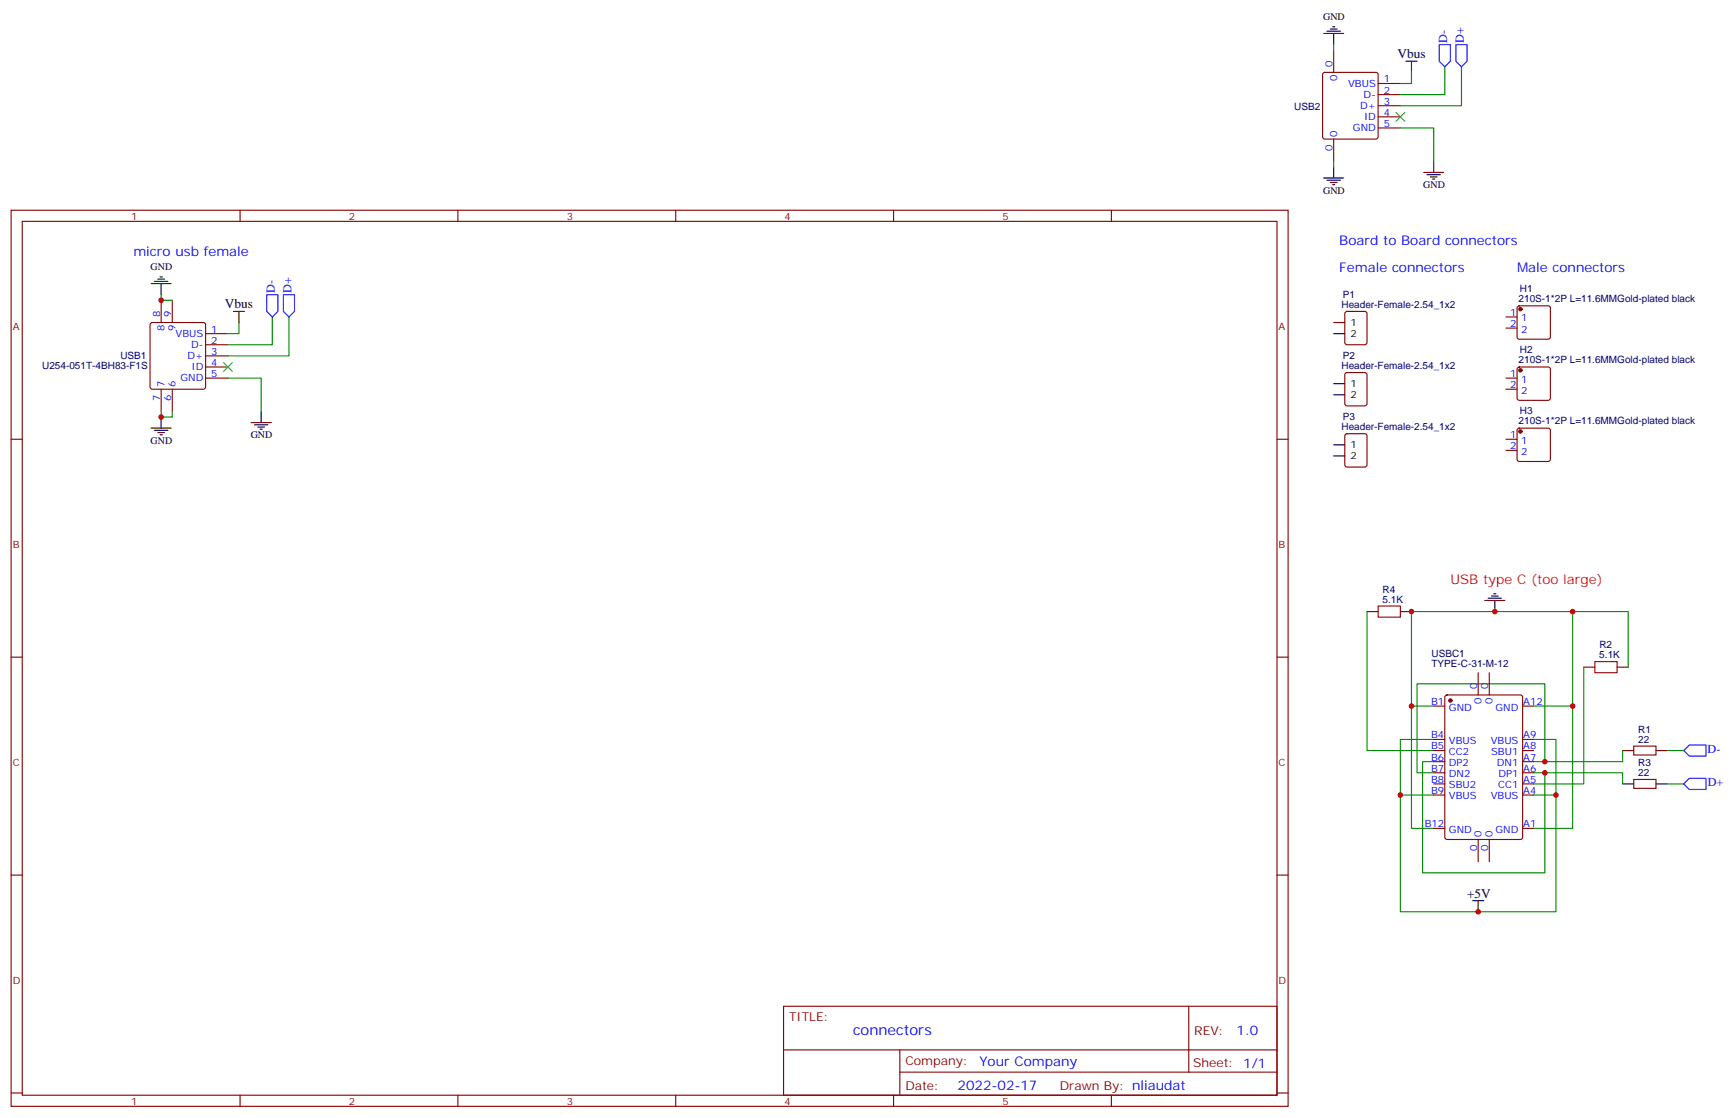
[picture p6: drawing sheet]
<svg xmlns="http://www.w3.org/2000/svg" width="550mm" height="355mm" viewBox="0 0 550 355" stroke-linecap="round" stroke-linejoin="round" font-family="sans-serif">
<g fill="none" stroke="#870000" stroke-width=".35">
<path d="M423.3 15.9v7.1M420 23.2l.5-.2h16.2l.5 .2 .2 .5v19.7l-.2 .5-.5 .2h-16.2l-.5-.2-.2-.5v-19.7zM437.4 26.5h7.1M437.4 30h7.1M437.4 33.5h7.1M437.4 37.1h7.1M423.3 44.1v7.1M437.4 40.6h7.1M3.5 66.7h405.4v284.3h-405.4zM7.1 70.2h398.2v277.3h-398.2zM76.2 66.7v3.5M145.3 66.7v3.5"/>
<path d="M214.5 66.7v3.5M283.6 66.7v3.5M352.8 66.7v3.5M51.2 95.3v7M54.7 95.3v7M427.1 99l.5-.2h5.6l.7 .4v9.5l-.4 .6-5.9 .1-.7-.5v-9.4zM481.8 97.3l.4-.3h9.2l.5 .3 .2 .5v9.1l-.2 .5-.5 .2h-9.2l-.5-.2-.2-.5v-9.1zM47.9 102.5l.4-.2h16.3l.5 .2 .2 .5v19.8l-.3 .5-.4 .2h-16.3l-.5-.2-.2-.5v-19.8zM65.3 120h7M65.3 116.5h7M65.3 112.9h7M65.3 109.4h7"/>
<path d="M65.3 105.9h7M427.1 118.4l.5-.2h5.6l.7 .4v9.5l-.4 .6-5.9 .1-.7-.5v-9.4zM478 100.6h3.5M478 104.1h3.5M478 120h3.5M481.8 116.7l.4-.2h9.2l.5 .2 .2 .5v9.1l-.2 .5-.5 .2h-9.2l-.5-.2-.2-.5v-9.1zM3.5 139.4h3.6M51.2 123.5v7.1M54.7 123.5v7.1M405.3 139.4h3.6M427.1 137.8l.5-.2h5.6l.7 .4v9.5l-.4 .6-5.9 .1-.7-.5v-9.4zM478 139.4h3.5"/>
<path d="M478 123.5h3.5M481.8 136.1l.4-.2h9.2l.5 .2 .2 .5v9.1l-.2 .5-.5 .2h-9.2l-.5-.2-.2-.5v-9.1zM478 142.9h3.5M433.9 194.1h3.5M444.5 194.1h3.5M3.5 208.5h3.6M405.3 208.5h3.6M469.2 213.5v7M472.7 213.5v7M502.7 211.7h3.5M513.3 211.7h3.5M455.1 224h3.5"/>
<path d="M455.1 234.6h3.5M455.1 238.2h3.5M458.8 220.7l.5-.2h23.3l.7 .5v44.7l-.5 .6-23.5 .1-.6-.5-.1-44.7zM483.3 224h3.5M483.3 234.6h3.5M483.3 238.2h3.5M518.6 236.7h7v2.9h-7zM455.1 241.7h3.5M455.1 245.2h3.5M455.1 248.7h3.5M455.1 252.3h3.5M483.3 241.7h3.5"/>
<path d="M483.3 245.2h3.5M483.3 248.7h3.5M483.3 252.3h3.5M518.6 247.3h7v2.9h-7zM3.5 277.7h3.6M405.3 277.7h3.6M455.1 262.9h3.5M469.2 266.4v7M472.7 266.4v7M483.3 262.9h3.5M248.7 319.3h156.6v28.2h-156.6zM377.3 319.3v20.9"/>
<path d="M248.7 333.1h156.5M285.6 333.1v14.2M3.5 346.8h3.6M76.2 347.5v3.5M145.3 347.5v3.5M214.5 347.5v3.5M283.6 347.5v3.5M285.6 340.2h119.6M352.8 347.5v3.5M405.3 346.8h3.6"/>
</g>
<g fill="none" stroke="#008700" stroke-width=".35">
<path d="M423.3 14.1v1.8M448 23v3.5h-3.5M458.6 21.2v8.8h-14.1M463.9 21.2v12.3h-19.4M423.3 51.2v1.8M444.5 40.6h10.6v10.6M51.2 93.5v1.8h3.5M72.3 120h10.6v10.6M75.8 102.3v3.6h-3.5M86.4 100.6v8.8h-14.1M91.7 100.6v12.3h-19.4M51.2 130.6v1.7h3.5v-1.7"/>
<path d="M433.9 194.1v44.1h21.2M499.2 194.1h17.6v17.6M502.7 211.7v37h-15.9M448 224v-29.9h51.2v29.9h-12.4M455.1 234.6h-10.6v54.7h49.4v-37h-7.1M455.1 224h-7.1v38.9h7.1M486.8 234.6h7.1v17.7M499.2 224v38.9h-12.4M515.1 238.2v3.5h-28.3M529.2 238.2h5.3M444.5 252.3h10.6M455.1 241.7h-3.5v35.3h38.8v-31.8"/>
<path d="M486.8 245.2h28.3v3.5M490.4 241.7v-24.7h-40.6v28.2h5.3M529.2 248.7h5.3"/>
</g>
<g fill="none" stroke="#000" stroke-width=".35">
<path d="M420.2 10.6h6.3M421.2 9.9h4.2M422.3 9.2h2.1M423 8.5h.7M423.3 10.6v3.5M446.3 19.4h3.5M448 19.4v3.6M420.2 56.5h6.3M421.2 57.2h4.2M422.3 57.9h2.1M423 58.6h.7M423.3 53v3.5"/>
<path d="M451.9 54.7h6.4M453 55.4h4.2M454 56.1h2.1M454.7 56.8h.7M455.1 51.2v3.5M48 90h6.3M49 89.3h4.3M50.1 88.6h2.1M50.8 87.9h.7M51.2 90v3.5M74.1 98.8h3.5M75.8 98.8v3.5"/>
<path d="M423.3 102.3h3.6M423.3 105.9h3.6M48 135.9h6.3M49 136.6h4.3M50.1 137.3h2.1M50.8 138h.7M51.2 132.3v3.6M79.7 134.1h6.4M80.8 134.8h4.2M81.8 135.5h2.2M82.5 136.2h.8M82.9 130.6v3.5"/>
<path d="M423.3 121.7h3.6M423.3 125.3h3.6M423.3 141.1h3.6M423.3 144.7h3.6M471.3 190.5h6.4M472.4 189.8h4.2M473.4 189.1h2.1M474.1 188.4h.7M474.5 190.5v3.6M515.1 238.2h3.5M525.6 238.2h3.6M515.1 248.7h3.5"/>
<path d="M525.6 248.7h3.6M467.4 285.8h3.6M469.2 285.8v3.5"/>
</g>
<g fill="#870000" stroke="#870000" stroke-width=".35">
<circle cx="460.4" cy="222.3" r=".53"/>
<circle cx="482.6" cy="98.1" r=".53"/>
<circle cx="482.6" cy="117.5" r=".53"/>
<circle cx="482.6" cy="136.9" r=".53"/>
</g>
<path d="M456.8 14.1h3.6v5.3l-1.8 1.8-1.8-1.8zM462.1 14.1h3.6v5.3l-1.8 1.8-1.8-1.8zM84.7 93.5h3.5v5.3l-1.8 1.8-1.7-1.8zM90 93.5h3.5v5.3l-1.8 1.8-1.7-1.8zM534.5 238.2l1.7-1.8h5.3v3.5h-5.3zM534.5 248.7l1.7-1.7h5.3v3.5h-5.3z" fill="none" stroke="#00f" stroke-width=".35"/>
<path d="M437.4 192.3h7.1v3.5h-7.1zM506.2 209.9h7.1v3.6h-7.1z" fill="none" stroke="#a10000" stroke-width=".35"/>
<path d="M443.1 35.7l2.8 2.8M445.9 35.7l-2.8 2.8M70.9 115l2.8 2.9M73.7 115l-2.8 2.9" fill="none" stroke="#3c3" stroke-width=".35"/>
<g fill="#c00">
<circle cx="499.2" cy="194.1" r=".88"/>
<circle cx="490.4" cy="241.7" r=".88"/>
<circle cx="444.5" cy="252.3" r=".88"/>
<circle cx="448" cy="224" r=".88"/>
<circle cx="499.2" cy="224" r=".88"/>
<circle cx="493.9" cy="252.3" r=".88"/>
<circle cx="474.5" cy="194.1" r=".88"/>
<circle cx="490.4" cy="245.2" r=".88"/>
<circle cx="469.2" cy="289.3" r=".88"/>
<circle cx="448" cy="194.1" r=".88"/>
<circle cx="51.2" cy="95.3" r=".88"/>
<circle cx="51.2" cy="132.3" r=".88"/>
</g>
<text font-size="4.6" fill="#00f" x="270.8" y="328.3">connectors</text>
<g font-size="4.2">
<text x="443.6" y="18.3">Vbus</text>
<text x="71.4" y="97.6">Vbus</text>
<text x="465.7" y="285.1">+5V</text>
</g>
<g font-size="4.2" fill="#00f">
<text x="425.1" y="77.6">Board to Board connectors</text>
<text x="42.3" y="81.2">micro usb female</text>
<text x="425.1" y="86.5">Female connectors</text>
<text x="481.5" y="86.5">Male connectors</text>
<text x="392.5" y="328.6">1.0</text>
<text x="310.9" y="338.1">Your Company</text>
<text x="304" y="345.9">2022-02-17</text>
</g>
<text font-size="4.2" fill="#f00" x="460.4" y="185.2">USB type C (too large)</text>
<g font-size="3.9" fill="#00f">
<text x="459.4" y="13.6" transform="rotate(-90 459.4 13.6)">D-</text>
<text x="464.7" y="13.6" transform="rotate(-90 464.7 13.6)">D+</text>
<text x="87.2" y="93" transform="rotate(-90 87.2 93)">D-</text>
<text x="92.5" y="93" transform="rotate(-90 92.5 93)">D+</text>
<text x="542" y="238.9">D-</text>
<text x="542.1" y="249.4">D+</text>
</g>
<g font-size="3.9" fill="#800">
<text x="250.5" y="323.9">TITLE:</text>
<text x="379.1" y="328.6">REV:</text>
<text x="287.4" y="338.1">Company:</text>
<text x="378.7" y="338.7">Sheet: 1/1</text>
<text x="287.4" y="345.8">Date:</text>
<text x="336.4" y="345.8">Drawn By: nliaudat</text>
</g>
<g font-size="3.2">
<text x="420" y="6.3">GND</text>
<text x="451.8" y="59.7">GND</text>
<text x="420" y="61.5">GND</text>
<text x="47.8" y="85.7">GND</text>
<text x="428.6" y="103.4">1</text>
<text x="428.6" y="106.9">2</text>
<text x="428.6" y="122.8">1</text>
<text x="428.6" y="126.3">2</text>
<text x="47.8" y="140.9">GND</text>
<text x="79.6" y="139">GND</text>
<text x="428.6" y="142.2">1</text>
<text x="428.6" y="145.7">2</text>
</g>
<g font-size="3.2" fill="#00f">
<text x="423" y="21.2" transform="rotate(-90 423 21.2)">0</text>
<text x="424.4" y="25.7" transform="rotate(-90 424.4 25.7)">0</text>
<text x="427.9" y="27.6">VBUS</text>
<text x="439.2" y="26.1">1</text>
<text x="439.2" y="29.7">2</text>
<text x="431.7" y="34.6">D+</text>
<text x="432.9" y="31.1">D-</text>
<text x="439.2" y="33.2">3</text>
<text x="429.5" y="41.7">GND</text>
<text x="433" y="38.1">ID</text>
<text x="439.2" y="36.7">4</text>
<text x="439.2" y="40.3">5</text>
<text x="423" y="47.9" transform="rotate(-90 423 47.9)">0</text>
<text x="424.4" y="43.4" transform="rotate(-90 424.4 43.4)">0</text>
<text x="50.8" y="100.6" transform="rotate(-90 50.8 100.6)">8</text>
<text x="54.3" y="100.6" transform="rotate(-90 54.3 100.6)">9</text>
<text x="479.4" y="100.2">1</text>
<text x="482.8" y="102">1</text>
<text x="52.2" y="105.1" transform="rotate(-90 52.2 105.1)">8</text>
<text x="55.7" y="106.9">VBUS</text>
<text x="55.7" y="105.1" transform="rotate(-90 55.7 105.1)">9</text>
<text x="67" y="105.5">1</text>
<text x="479.4" y="103.8">2</text>
<text x="482.8" y="105.5">2</text>
<text x="59.5" y="114">D+</text>
<text x="60.7" y="110.5">D-</text>
<text x="67" y="112.6">3</text>
<text x="67" y="109">2</text>
<text x="60.8" y="117.5">ID</text>
<text x="67" y="119.6">5</text>
<text x="67" y="116.1">4</text>
<text x="479.4" y="119.6">1</text>
<text x="52.2" y="122.8" transform="rotate(-90 52.2 122.8)">7</text>
<text x="55.7" y="122.8" transform="rotate(-90 55.7 122.8)">6</text>
<text x="57.3" y="121">GND</text>
<text x="479.4" y="123.2">2</text>
<text x="482.8" y="121.4">1</text>
<text x="482.8" y="124.9">2</text>
<text x="50.8" y="127.3" transform="rotate(-90 50.8 127.3)">7</text>
<text x="54.3" y="127.3" transform="rotate(-90 54.3 127.3)">6</text>
<text x="479.4" y="139">1</text>
<text x="479.4" y="142.6">2</text>
<text x="482.8" y="140.8">1</text>
<text x="482.8" y="144.3">2</text>
<text x="468.8" y="218.8" transform="rotate(-90 468.8 218.8)">0</text>
<text x="472.4" y="218.8" transform="rotate(-90 472.4 218.8)">0</text>
<text x="454.2" y="223.7">B1</text>
<text x="459.9" y="225.5">GND</text>
<text x="470.3" y="223.2" transform="rotate(-90 470.3 223.2)">0</text>
<text x="473.8" y="223.2" transform="rotate(-90 473.8 223.2)">0</text>
<text x="474.7" y="225.5">GND</text>
<text x="483.5" y="223.7">A12</text>
<text x="454.2" y="234.3">B4</text>
<text x="454.2" y="237.8">B5</text>
<text x="459.9" y="236">VBUS</text>
<text x="459.9" y="239.6">CC2</text>
<text x="473.2" y="236">VBUS</text>
<text x="473.3" y="239.6">SBU1</text>
<text x="483.5" y="237.8">A8</text>
<text x="483.5" y="234.3">A9</text>
<text x="454.2" y="241.3">B6</text>
<text x="454.2" y="244.9">B7</text>
<text x="459.9" y="243.1">DP2</text>
<text x="475.2" y="243.1">DN1</text>
<text x="483.5" y="244.9">A6</text>
<text x="483.5" y="241.3">A7</text>
<text x="454.2" y="248.4">B8</text>
<text x="454.2" y="251.9">B9</text>
<text x="459.9" y="246.6">DN2</text>
<text x="459.9" y="250.2">SBU2</text>
<text x="475.6" y="250.2">CC1</text>
<text x="475.6" y="246.6">DP1</text>
<text x="483.5" y="251.9">A4</text>
<text x="483.5" y="248.4">A5</text>
<text x="459.9" y="253.7">VBUS</text>
<text x="473.2" y="253.7">VBUS</text>
<text x="452.2" y="262.5">B12</text>
<text x="483.5" y="262.5">A1</text>
<text x="459.9" y="264.3">GND</text>
<text x="470.3" y="265.7" transform="rotate(-90 470.3 265.7)">0</text>
<text x="473.8" y="265.7" transform="rotate(-90 473.8 265.7)">0</text>
<text x="474.7" y="264.3">GND</text>
<text x="468.8" y="270.2" transform="rotate(-90 468.8 270.2)">0</text>
<text x="472.4" y="270.2" transform="rotate(-90 472.4 270.2)">0</text>
</g>
<g font-size="3.2" fill="#000080">
<text x="410.8" y="34.9">USB2</text>
<text x="426.2" y="94.5">P1</text>
<text x="482" y="95.9">210S-1*2P L=11.6MMGold-plated black</text>
<text x="482.5" y="92.6">H1</text>
<text x="425.8" y="97.8">Header-Female-2.54_1x2</text>
<text x="38.2" y="114">USB1</text>
<text x="426.2" y="113.9">P2</text>
<text x="482.5" y="112">H2</text>
<text x="13.4" y="117.2">U254-051T-4BH83-F1S</text>
<text x="425.8" y="117.2">Header-Female-2.54_1x2</text>
<text x="482" y="115.3">210S-1*2P L=11.6MMGold-plated black</text>
<text x="482.5" y="131.4">H3</text>
<text x="425.8" y="136.6">Header-Female-2.54_1x2</text>
<text x="426.2" y="133.3">P3</text>
<text x="482" y="134.7">210S-1*2P L=11.6MMGold-plated black</text>
<text x="438.9" y="191.2">5.1K</text>
<text x="438.9" y="188.1">R4</text>
<text x="454.4" y="208.5">USBC1</text>
<text x="507.7" y="208.9">5.1K</text>
<text x="507.7" y="205.7">R2</text>
<text x="454.4" y="211.7">TYPE-C-31-M-12</text>
<text x="520" y="232.5">R1</text>
<text x="520" y="235.7">22</text>
<text x="520" y="243.1">R3</text>
<text x="520" y="246.3">22</text>
</g>
<g font-size="3.2" fill="#800">
<text x="41.6" y="69.7">1</text>
<text x="110.8" y="69.7">2</text>
<text x="179.9" y="69.7">3</text>
<text x="249.1" y="69.7">4</text>
<text x="318.2" y="69.7">5</text>
<text x="4.1" y="104.8">A</text>
<text x="405.9" y="104.8">A</text>
<text x="4.1" y="174">B</text>
<text x="405.9" y="174">B</text>
<text x="4.1" y="243.1">C</text>
<text x="405.9" y="243.1">C</text>
<text x="4.1" y="312.2">D</text>
<text x="405.9" y="312.2">D</text>
<text x="41.6" y="350.5">1</text>
<text x="110.8" y="350.5">2</text>
<text x="179.9" y="350.5">3</text>
<text x="249.1" y="350.5">4</text>
<text x="318.2" y="350.5">5</text>
</g>
</svg>
